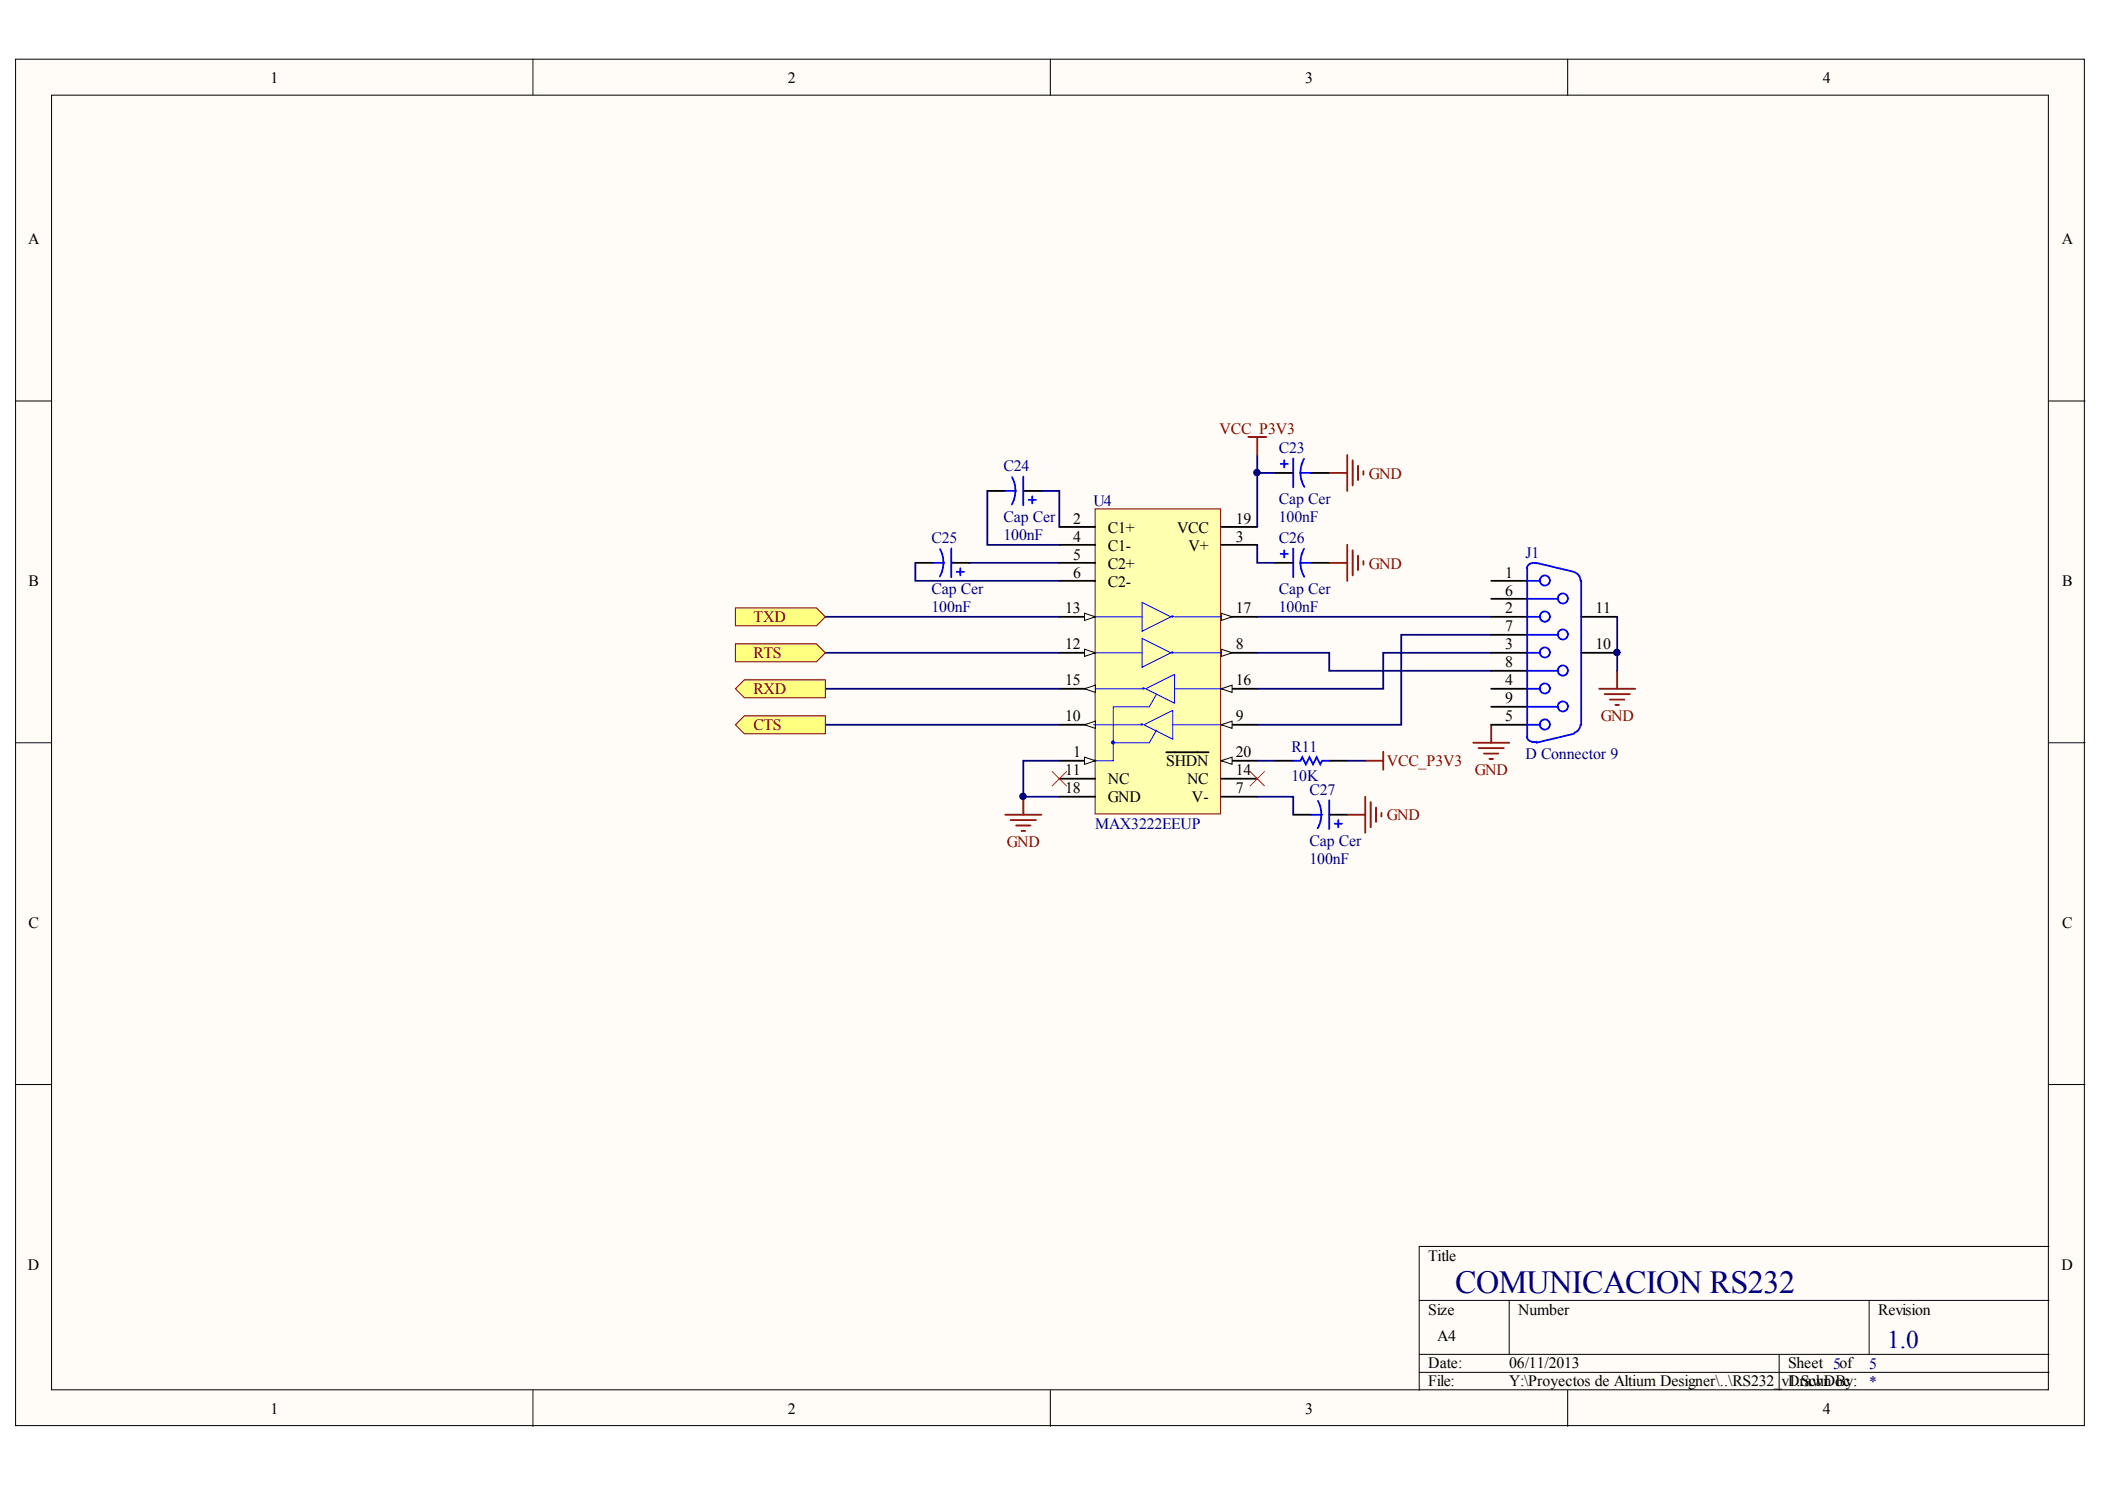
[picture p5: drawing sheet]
<svg xmlns="http://www.w3.org/2000/svg" width="297mm" height="210mm" viewBox="0 0 297 210" stroke-linecap="round" stroke-linejoin="round" font-family="sans-serif">
<g fill="#fffcf8" stroke="#000" stroke-width=".14">
<path d="M2.2 8.3h291.9v192.8h-291.9z"/>
<path d="M7.3 13.4h281.7v182.7h-281.7z"/>
</g>
<g fill="none" stroke="#000" stroke-width=".14">
<path d="M75.2 8.3v5.1M148.2 8.3v5.1M221.2 8.3v5.1M2.2 56.6h5.1M289.1 56.6h5.1M2.2 104.8h5.1M289.1 104.8h5.1M2.2 153h5.1M289.1 153h5.1M289.1 175.8h-88.8v20.3M75.2 196.1v5.1M148.2 196.1v5.1"/>
<path d="M200.3 183.4h88.8M200.3 191.1h88.8M200.3 193.6h88.8M213 183.4v7.7M221.2 196.1v5.1M251.1 191.1v5M263.8 183.4v7.7"/>
</g>
<path d="M154.5 71.8h17.7v43h-17.7z" fill="#ffffb0" stroke="#800000" stroke-width=".14"/>
<path d="M172.3 97.2h5.1" fill="none" stroke="#000" stroke-width=".25"/>
<path d="M172.3 97.2l1.6-.5v1z" fill="#fffcf8" stroke="#000" stroke-width=".14"/>
<path d="M149.5 92.1h5.1" fill="none" stroke="#000" stroke-width=".25"/>
<path d="M153 91.6l1.6 .5-1.6 .5z" fill="#fffcf8" stroke="#000" stroke-width=".14"/>
<path d="M149.5 87h5.1" fill="none" stroke="#000" stroke-width=".25"/>
<path d="M153 86.5l1.6 .5-1.6 .5z" fill="#fffcf8" stroke="#000" stroke-width=".14"/>
<path d="M172.3 102.2h5.1" fill="none" stroke="#000" stroke-width=".25"/>
<path d="M172.3 102.2l1.6-.5v1z" fill="#fffcf8" stroke="#000" stroke-width=".14"/>
<path d="M149.5 97.2h5.1" fill="none" stroke="#000" stroke-width=".25"/>
<path d="M153 97.2l1.6-.5v1z" fill="#fffcf8" stroke="#000" stroke-width=".14"/>
<path d="M149.5 102.2h5.1" fill="none" stroke="#000" stroke-width=".25"/>
<path d="M153 102.2l1.6-.5v1z" fill="#fffcf8" stroke="#000" stroke-width=".14"/>
<path d="M172.3 87h5.1" fill="none" stroke="#000" stroke-width=".25"/>
<path d="M172.3 86.5l1.6 .5-1.6 .5z" fill="#fffcf8" stroke="#000" stroke-width=".14"/>
<path d="M172.3 92.1h5.1" fill="none" stroke="#000" stroke-width=".25"/>
<path d="M172.3 91.6l1.6 .5-1.6 .5z" fill="#fffcf8" stroke="#000" stroke-width=".14"/>
<path d="M149.5 74.3h5.1M149.5 79.4h5.1M149.5 76.9h5.1M172.3 74.3h5.1M172.3 76.9h5.1M149.5 81.9h5.1M149.5 112.4h5.1M149.5 107.3h5.1M172.3 112.4h5.1" fill="none" stroke="#000" stroke-width=".25"/>
<g fill="none" stroke="#00f" stroke-width=".14">
<path d="M154.6 97.2h6.6M154.6 87h6.6M154.6 92.1h6.6M161.2 85l4 2-4 2zM161.2 90.1l4 2-4 2zM161.7 97.2l4-2.1v4.1zM165.7 97.2h6.6M165.7 87h6.6M165.7 92.1h6.6M154.3 102.2h6.6M161.4 102.2l4.1-2v4.1zM165.5 102.2h6.6"/>
<circle cx="165.4" cy="87" r=".1"/>
<circle cx="161.1" cy="102.2" r=".11"/>
</g>
<path d="M153 106.8l1.6 .5-1.6 .5z" fill="#fffcf8" stroke="#000" stroke-width=".14"/>
<path d="M172.3 107.3h5.1" fill="none" stroke="#000" stroke-width=".25"/>
<path d="M172.3 107.3l1.6-.5v1z" fill="#fffcf8" stroke="#000" stroke-width=".14"/>
<g fill="none" stroke="#000" stroke-width=".25">
<path d="M129.2 79.4h2.5M134.2 79.4h2.6M139.3 69.3h2.6M144.4 69.3h2.5M180 79.4h2.5M180 66.7h2.5M185 79.4h2.6M185 66.7h2.6M210.4 81.9h5.1M210.4 87h5.1M210.4 92.1h5.1M210.4 97.2h5.1"/>
<path d="M210.4 84.5h5.1M210.4 89.6h5.1M210.4 94.6h5.1M210.4 99.7h5.1M223.1 87h5.1M223.1 92.1h5.1M149.5 109.9h5.1M164.6 106.1h6M172.3 109.9h5.1M180 107.3h2.5M182.5 114.9h2.5M187.6 114.9h2.5"/>
<path d="M187.6 107.3h2.5M210.4 102.2h5.1"/>
</g>
<g fill="none" stroke="#00f" stroke-width=".14">
<path d="M163.2 97.9l-1 1.8h-5.1v7.6h-2.5M163.2 103l-1 1.8h-5.1"/>
<circle cx="161.4" cy="97.1" r=".11"/>
<circle cx="165.4" cy="92.1" r=".11"/>
</g>
<circle cx="157" cy="104.7" r=".2" fill="#00f" stroke="#00f" stroke-width=".14"/>
<g fill="none" stroke="#000080" stroke-width=".25">
<path d="M129.2 79.4v2.5h20.3M136.8 79.4h12.7M139.3 69.3v7.6h10.2M146.9 69.3h2.6v5M177.4 76.9v2.5h2.6M177.4 64.2v10.1M177.4 66.7h2.6M116.5 87h33M116.5 92.1h33M116.5 97.2h33M177.4 92.1h10.2v2.5h22.8M177.4 87h33"/>
<path d="M210.4 92.1h-15.2v5.1h-17.8M210.4 89.6h-12.7v12.6h-20.3M228.2 87v7.6M116.5 102.2h33M149.5 107.3h-5.1v5.1h5.1M177.4 112.4h5.1v2.5M177.4 107.3h2.6M190.1 107.3h2.6"/>
</g>
<g fill="none" stroke="#800000" stroke-width=".25">
<path d="M176.1 61.6h2.6M177.4 61.6v2.6M187.6 79.4h2.5M187.6 66.7h2.5M190.1 64.2v5.1M190.1 76.9v5M190.9 64.9v3.6M190.9 77.6v3.6M191.6 65.7v2M191.6 78.4v2M192.4 66.5v.5M192.4 79.1v.6"/>
<path d="M225.7 97.2h5M226.4 97.9h3.6M227.2 98.7h2M227.9 99.4h.6M228.2 94.6v2.6M141.9 114.9h5M142.6 115.7h3.6M143.4 116.4h2M144.1 117.2h.6M144.4 112.4v2.5M190.1 114.9h2.6M192.7 112.4v5.1"/>
<path d="M192.7 107.3h2.5M193.4 113.1v3.6M194.2 113.9v2M194.9 114.7v.5M195.2 106v2.6M207.9 104.8h5.1M208.7 105.5h3.5M209.4 106.3h2M210.2 107.1h.5M210.4 102.2v2.6"/>
</g>
<g fill="none" stroke="#00f" stroke-width=".25">
<path d="M131.7 79.4h1.5M132.6 77.5a4 4 0 0 1 0 3.8M134.2 77.4v4M141.9 69.3h1.5M142.8 67.3a4 4 0 0 1 0 3.9M144.4 67.2v4.1M145.2 70.5h1M145.7 70v1M180.7 78.1h1M180.7 65.4h1M181.2 64.9v1.1M181.2 77.6v1"/>
<path d="M182.5 64.7v4M182.5 77.4v4M183.5 79.4h1.5M183.5 66.7h1.5M183.5 79.4l.1 .8 .4 1.2M183.5 66.7l.2 1.2 .4 .8M184 64.7l-.3 .8-.2 1.2M184 77.4l-.3 .8-.2 1.2M216.8 79.4l5.3 1.3M216.9 79.5a.93 .93 0 0 0-1.4 .7M135 80.7h1M135.5 80.2v1"/>
<path d="M215.5 87h1.8M215.5 81.9h1.8M215.5 92.1h1.8M215.5 84.5h4.3M215.5 97.2h1.8M215.5 89.6h4.3M215.5 94.6h4.3M215.5 99.7h4.3M215.5 80.2v23.8M222.2 80.7a1.22 1.22 0 0 1 .8 1.2M223.1 81.9v20.3M182.5 107.3h1l.3-.5 .5 1 .5-1 .5 1 .5-1 .5 1 .3-.5h1"/>
<path d="M185 114.9h1.6M186 113a4 4 0 0 1-.1 3.8M187.6 112.9v4.1M188.3 116.2h1.1M188.8 115.7v1M215.5 103.9a1 1 0 0 0 1.3 .7M215.5 102.2h1.8M222.1 103.5l-5.3 1.3M223 102.2a1.22 1.22 0 0 1-.8 1.2"/>
<circle cx="218" cy="87" r=".72"/>
<circle cx="218" cy="92" r=".71"/>
<circle cx="218" cy="97.1" r=".71"/>
<circle cx="218" cy="81.9" r=".71"/>
<circle cx="220.5" cy="94.6" r=".72"/>
<circle cx="220.5" cy="89.5" r=".71"/>
<circle cx="220.5" cy="99.6" r=".71"/>
<circle cx="220.5" cy="84.4" r=".71"/>
<circle cx="218" cy="102.2" r=".72"/>
</g>
<path d="M148.5 108.8l2 2.1M150.5 108.8l-2 2.1M176.4 108.8l2 2.1M178.4 108.8l-2 2.1" fill="none" stroke="#f00" stroke-width=".14"/>
<g fill="#ffff80" stroke="#800000" stroke-width=".14">
<path d="M103.8 85.7h11.4l1.3 1.3-1.3 1.3h-11.4z" fill-rule="evenodd"/>
<path d="M103.8 97.2l1.2-1.3h11.5v2.5h-11.5z" fill-rule="evenodd"/>
<path d="M103.8 90.8h11.4l1.3 1.3-1.3 1.3h-11.4z" fill-rule="evenodd"/>
<path d="M103.8 102.2l1.2-1.2h11.5v2.5h-11.5z" fill-rule="evenodd"/>
</g>
<g fill="#000080" stroke="#000080" stroke-width=".14">
<circle cx="144.4" cy="112.3" r=".46"/>
<circle cx="177.4" cy="66.7" r=".46"/>
<circle cx="228.2" cy="92" r=".46"/>
</g>
<text font-size="4.5" fill="#000080" x="205.3" y="182.4">COMUNICACION RS232</text>
<text font-size="3.6" fill="#000080" x="266.3" y="190.2">1.0</text>
<g font-size="2.2">
<text x="38.2" y="11.7">1</text>
<text x="111.2" y="11.7">2</text>
<text x="184.2" y="11.7">3</text>
<text x="257.2" y="11.7">4</text>
<text x="4" y="34.4">A</text>
<text x="290.9" y="34.4">A</text>
<text x="151.4" y="73.9">2</text>
<text x="151.4" y="76.4">4</text>
<text x="156.3" y="75.1">C1+</text>
<text x="156.3" y="77.7">C1-</text>
<text x="166.1" y="75.1">VCC</text>
<text x="167.7" y="77.7">V+</text>
<text x="174.4" y="73.9">19</text>
<text x="174.4" y="76.4">3</text>
<text x="4" y="82.7">B</text>
<text x="151.4" y="78.9">5</text>
<text x="151.4" y="81.5">6</text>
<text x="156.3" y="80.2">C2+</text>
<text x="156.3" y="82.7">C2-</text>
<text x="212.4" y="81.5">1</text>
<text x="291" y="82.7">B</text>
<text x="150.3" y="86.5">13</text>
<text x="174.4" y="86.5">17</text>
<text x="212.4" y="86.5">2</text>
<text x="212.4" y="84">6</text>
<text x="212.4" y="89.1">7</text>
<text x="225.2" y="86.5">11</text>
<text x="150.3" y="91.6">12</text>
<text x="174.4" y="91.6">8</text>
<text x="212.4" y="91.6">3</text>
<text x="212.4" y="94.2">8</text>
<text x="225.2" y="91.6">10</text>
<text x="150.3" y="96.7">15</text>
<text x="150.3" y="101.8">10</text>
<text x="174.4" y="96.7">16</text>
<text x="174.4" y="101.8">9</text>
<text x="212.4" y="96.7">4</text>
<text x="212.4" y="101.8">5</text>
<text x="212.4" y="99.2">9</text>
<text x="151.4" y="106.8">1</text>
<text x="174.4" y="106.8">20</text>
<text x="150.3" y="111.9">18</text>
<text x="150.3" y="109.4">11</text>
<text x="156.3" y="113.2">GND</text>
<text x="156.3" y="110.6">NC</text>
<text x="164.6" y="108.1">SHDN</text>
<text x="167.5" y="110.6">NC</text>
<text x="168.2" y="113.2">V-</text>
<text x="174.4" y="111.9">7</text>
<text x="174.4" y="109.4">14</text>
<text x="4" y="130.9">C</text>
<text x="291" y="130.9">C</text>
<text x="3.9" y="179.1">D</text>
<text x="201.5" y="177.8">Title</text>
<text x="290.9" y="179.1">D</text>
<text x="201.5" y="185.4">Size</text>
<text x="214.2" y="185.4">Number</text>
<text x="265" y="185.4">Revision</text>
<text x="202.8" y="189.2">A4</text>
<text x="201.5" y="193">Date:</text>
<text x="201.5" y="195.6">File:</text>
<text x="213" y="193">06/11/2013</text>
<text x="213" y="195.6">Y:\Proyectos de Altium Designer\..\RS232_vDrawn By:</text>
<text x="252.3" y="193">Sheet 5of</text>
<text x="252.4" y="195.6">1.SchDoc</text>
<text x="38.2" y="199.4">1</text>
<text x="111.2" y="199.4">2</text>
<text x="184.2" y="199.4">3</text>
<text x="257.2" y="199.4">4</text>
</g>
<g font-size="2.2" fill="#800000">
<text x="172.1" y="61.2">VCC_P3V3</text>
<text x="193.2" y="67.5">GND</text>
<text x="193.2" y="80.2">GND</text>
<text x="106.3" y="87.8">TXD</text>
<text x="106.3" y="92.9">RTS</text>
<text x="106.3" y="98">RXD</text>
<text x="225.9" y="101.7">GND</text>
<text x="106.3" y="103">CTS</text>
<text x="195.7" y="108.1">VCC_P3V3</text>
<text x="208.1" y="109.3">GND</text>
<text x="142.1" y="119.5">GND</text>
<text x="195.7" y="115.7">GND</text>
</g>
<g font-size="2.2" fill="#000080">
<text x="180.5" y="64">C23</text>
<text x="141.6" y="66.5">C24</text>
<text x="154.3" y="71.3">U4</text>
<text x="180.5" y="71.1">Cap Cer</text>
<text x="131.5" y="76.6">C25</text>
<text x="141.6" y="76.1">100nF</text>
<text x="141.6" y="73.6">Cap Cer</text>
<text x="180.5" y="76.6">C26</text>
<text x="180.5" y="73.6">100nF</text>
<text x="131.5" y="83.7">Cap Cer</text>
<text x="180.5" y="83.7">Cap Cer</text>
<text x="215.3" y="78.7">J1</text>
<text x="131.5" y="86.3">100nF</text>
<text x="180.5" y="86.3">100nF</text>
<text x="182.2" y="106.1">R11</text>
<text x="215.3" y="107.1">D Connector 9</text>
<text x="182.2" y="110.1">10K</text>
<text x="184.8" y="112.2">C27</text>
<text x="154.6" y="117">MAX3222EEUP</text>
<text x="184.8" y="119.3">Cap Cer</text>
<text x="184.8" y="121.8">100nF</text>
<text x="263.8" y="193.1">5</text>
<text x="263.8" y="195.7">*</text>
</g>
</svg>
